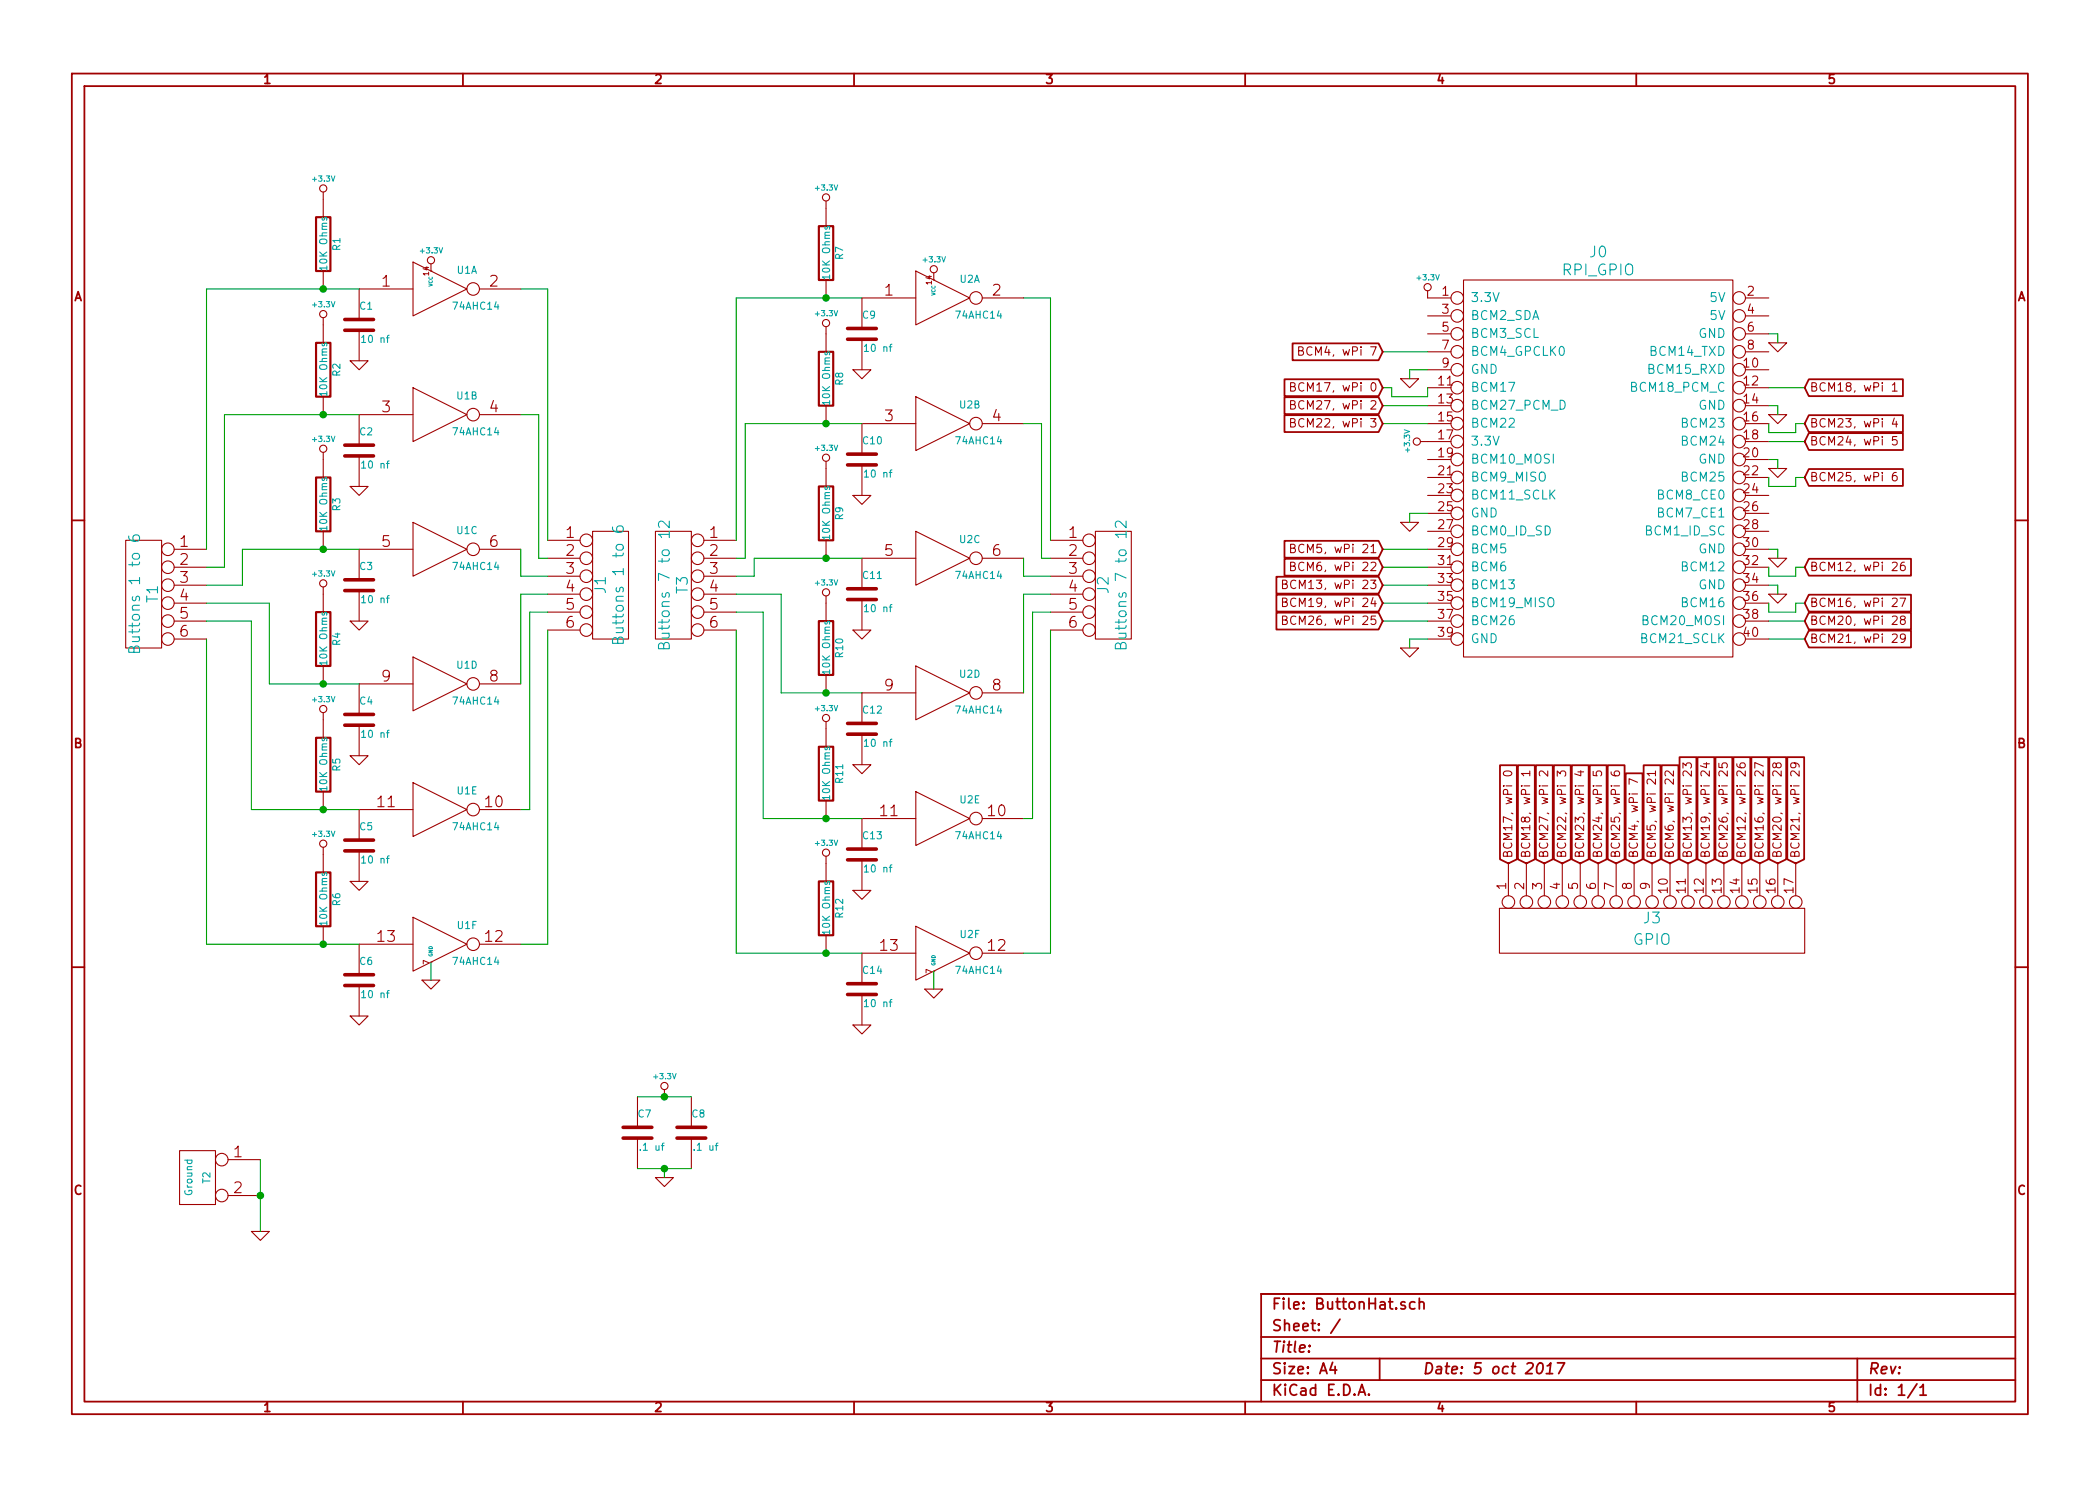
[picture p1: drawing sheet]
EESchema Schematic File Version 2
LIBS:power
LIBS:device
LIBS:transistors
LIBS:conn
LIBS:linear
LIBS:regul
LIBS:74xx
LIBS:cmos4000
LIBS:adc-dac
LIBS:memory
LIBS:xilinx
LIBS:special
LIBS:microcontrollers
LIBS:dsp
LIBS:microchip
LIBS:analog_switches
LIBS:74ahc14
LIBS:motorola
LIBS:texas
LIBS:intel
LIBS:audio
LIBS:interface
LIBS:digital-audio
LIBS:philips
LIBS:display
LIBS:cypress
LIBS:siliconi
LIBS:opto
LIBS:atmel
LIBS:contrib
LIBS:valves
LIBS:ButtonHat-cache
EELAYER 27 0
EELAYER END
$Descr A4 11693 8268
encoding utf-8
Sheet 1 1
Title ""
Date "5 oct 2017"
Rev ""
Comp ""
Comment1 ""
Comment2 ""
Comment3 ""
Comment4 ""
$EndDescr
$Comp
L 74AHC14 U1
U 1 1
P 2450 1600
F 0 "U1" H 2600 1700 40  0000 C CNN
F 1 "74AHC14" H 2650 1500 40  0000 C CNN
F 2 "~" H 2450 1600 60  0000 C CNN
F 3 "~" H 2450 1600 60  0000 C CNN
	1    2450 1600
	1    0    0    -1  
$EndComp
$Comp
L 74AHC14 U1
U 2 1
P 2450 2300
F 0 "U1" H 2600 2400 40  0000 C CNN
F 1 "74AHC14" H 2650 2200 40  0000 C CNN
F 2 "~" H 2450 2300 60  0000 C CNN
F 3 "~" H 2450 2300 60  0000 C CNN
	2    2450 2300
	1    0    0    -1  
$EndComp
$Comp
L 74AHC14 U1
U 3 1
P 2450 3050
F 0 "U1" H 2600 3150 40  0000 C CNN
F 1 "74AHC14" H 2650 2950 40  0000 C CNN
F 2 "~" H 2450 3050 60  0000 C CNN
F 3 "~" H 2450 3050 60  0000 C CNN
	3    2450 3050
	1    0    0    -1  
$EndComp
$Comp
L 74AHC14 U1
U 4 1
P 2450 3800
F 0 "U1" H 2600 3900 40  0000 C CNN
F 1 "74AHC14" H 2650 3700 40  0000 C CNN
F 2 "~" H 2450 3800 60  0000 C CNN
F 3 "~" H 2450 3800 60  0000 C CNN
	4    2450 3800
	1    0    0    -1  
$EndComp
$Comp
L 74AHC14 U1
U 5 1
P 2450 4500
F 0 "U1" H 2600 4600 40  0000 C CNN
F 1 "74AHC14" H 2650 4400 40  0000 C CNN
F 2 "~" H 2450 4500 60  0000 C CNN
F 3 "~" H 2450 4500 60  0000 C CNN
	5    2450 4500
	1    0    0    -1  
$EndComp
$Comp
L 74AHC14 U1
U 6 1
P 2450 5250
F 0 "U1" H 2600 5350 40  0000 C CNN
F 1 "74AHC14" H 2650 5150 40  0000 C CNN
F 2 "~" H 2450 5250 60  0000 C CNN
F 3 "~" H 2450 5250 60  0000 C CNN
	6    2450 5250
	1    0    0    -1  
$EndComp
$Comp
L 74AHC14 U2
U 1 1
P 5250 1650
F 0 "U2" H 5400 1750 40  0000 C CNN
F 1 "74AHC14" H 5450 1550 40  0000 C CNN
F 2 "~" H 5250 1650 60  0000 C CNN
F 3 "~" H 5250 1650 60  0000 C CNN
	1    5250 1650
	1    0    0    -1  
$EndComp
$Comp
L 74AHC14 U2
U 2 1
P 5250 2350
F 0 "U2" H 5400 2450 40  0000 C CNN
F 1 "74AHC14" H 5450 2250 40  0000 C CNN
F 2 "~" H 5250 2350 60  0000 C CNN
F 3 "~" H 5250 2350 60  0000 C CNN
	2    5250 2350
	1    0    0    -1  
$EndComp
$Comp
L 74AHC14 U2
U 3 1
P 5250 3100
F 0 "U2" H 5400 3200 40  0000 C CNN
F 1 "74AHC14" H 5450 3000 40  0000 C CNN
F 2 "~" H 5250 3100 60  0000 C CNN
F 3 "~" H 5250 3100 60  0000 C CNN
	3    5250 3100
	1    0    0    -1  
$EndComp
$Comp
L 74AHC14 U2
U 4 1
P 5250 3850
F 0 "U2" H 5400 3950 40  0000 C CNN
F 1 "74AHC14" H 5450 3750 40  0000 C CNN
F 2 "~" H 5250 3850 60  0000 C CNN
F 3 "~" H 5250 3850 60  0000 C CNN
	4    5250 3850
	1    0    0    -1  
$EndComp
$Comp
L 74AHC14 U2
U 5 1
P 5250 4550
F 0 "U2" H 5400 4650 40  0000 C CNN
F 1 "74AHC14" H 5450 4450 40  0000 C CNN
F 2 "~" H 5250 4550 60  0000 C CNN
F 3 "~" H 5250 4550 60  0000 C CNN
	5    5250 4550
	1    0    0    -1  
$EndComp
$Comp
L 74AHC14 U2
U 6 1
P 5250 5300
F 0 "U2" H 5400 5400 40  0000 C CNN
F 1 "74AHC14" H 5450 5200 40  0000 C CNN
F 2 "~" H 5250 5300 60  0000 C CNN
F 3 "~" H 5250 5300 60  0000 C CNN
	6    5250 5300
	1    0    0    -1  
$EndComp
$Comp
L C C1
U 1 1
P 2000 1800
F 0 "C1" H 2000 1900 40  0000 L CNN
F 1 "10 nf" H 2006 1715 40  0000 L CNN
F 2 "~" H 2038 1650 30  0000 C CNN
F 3 "~" H 2000 1800 60  0000 C CNN
	1    2000 1800
	1    0    0    -1  
$EndComp
$Comp
L C C2
U 1 1
P 2000 2500
F 0 "C2" H 2000 2600 40  0000 L CNN
F 1 "10 nf" H 2006 2415 40  0000 L CNN
F 2 "~" H 2038 2350 30  0000 C CNN
F 3 "~" H 2000 2500 60  0000 C CNN
	1    2000 2500
	1    0    0    -1  
$EndComp
$Comp
L C C3
U 1 1
P 2000 3250
F 0 "C3" H 2000 3350 40  0000 L CNN
F 1 "10 nf" H 2006 3165 40  0000 L CNN
F 2 "~" H 2038 3100 30  0000 C CNN
F 3 "~" H 2000 3250 60  0000 C CNN
	1    2000 3250
	1    0    0    -1  
$EndComp
$Comp
L C C4
U 1 1
P 2000 4000
F 0 "C4" H 2000 4100 40  0000 L CNN
F 1 "10 nf" H 2006 3915 40  0000 L CNN
F 2 "~" H 2038 3850 30  0000 C CNN
F 3 "~" H 2000 4000 60  0000 C CNN
	1    2000 4000
	1    0    0    -1  
$EndComp
$Comp
L C C5
U 1 1
P 2000 4700
F 0 "C5" H 2000 4800 40  0000 L CNN
F 1 "10 nf" H 2006 4615 40  0000 L CNN
F 2 "~" H 2038 4550 30  0000 C CNN
F 3 "~" H 2000 4700 60  0000 C CNN
	1    2000 4700
	1    0    0    -1  
$EndComp
$Comp
L C C6
U 1 1
P 2000 5450
F 0 "C6" H 2000 5550 40  0000 L CNN
F 1 "10 nf" H 2006 5365 40  0000 L CNN
F 2 "~" H 2038 5300 30  0000 C CNN
F 3 "~" H 2000 5450 60  0000 C CNN
	1    2000 5450
	1    0    0    -1  
$EndComp
$Comp
L C C14
U 1 1
P 4800 5500
F 0 "C14" H 4800 5600 40  0000 L CNN
F 1 "10 nf" H 4806 5415 40  0000 L CNN
F 2 "~" H 4838 5350 30  0000 C CNN
F 3 "~" H 4800 5500 60  0000 C CNN
	1    4800 5500
	1    0    0    -1  
$EndComp
$Comp
L C C13
U 1 1
P 4800 4750
F 0 "C13" H 4800 4850 40  0000 L CNN
F 1 "10 nf" H 4806 4665 40  0000 L CNN
F 2 "~" H 4838 4600 30  0000 C CNN
F 3 "~" H 4800 4750 60  0000 C CNN
	1    4800 4750
	1    0    0    -1  
$EndComp
$Comp
L C C12
U 1 1
P 4800 4050
F 0 "C12" H 4800 4150 40  0000 L CNN
F 1 "10 nf" H 4806 3965 40  0000 L CNN
F 2 "~" H 4838 3900 30  0000 C CNN
F 3 "~" H 4800 4050 60  0000 C CNN
	1    4800 4050
	1    0    0    -1  
$EndComp
$Comp
L C C11
U 1 1
P 4800 3300
F 0 "C11" H 4800 3400 40  0000 L CNN
F 1 "10 nf" H 4806 3215 40  0000 L CNN
F 2 "~" H 4838 3150 30  0000 C CNN
F 3 "~" H 4800 3300 60  0000 C CNN
	1    4800 3300
	1    0    0    -1  
$EndComp
$Comp
L C C10
U 1 1
P 4800 2550
F 0 "C10" H 4800 2650 40  0000 L CNN
F 1 "10 nf" H 4806 2465 40  0000 L CNN
F 2 "~" H 4838 2400 30  0000 C CNN
F 3 "~" H 4800 2550 60  0000 C CNN
	1    4800 2550
	1    0    0    -1  
$EndComp
$Comp
L C C9
U 1 1
P 4800 1850
F 0 "C9" H 4800 1950 40  0000 L CNN
F 1 "10 nf" H 4806 1765 40  0000 L CNN
F 2 "~" H 4838 1700 30  0000 C CNN
F 3 "~" H 4800 1850 60  0000 C CNN
	1    4800 1850
	1    0    0    -1  
$EndComp
$Comp
L R R7
U 1 1
P 4600 1400
F 0 "R7" V 4680 1400 40  0000 C CNN
F 1 "10K Ohms" V 4607 1401 40  0000 C CNN
F 2 "~" V 4530 1400 30  0000 C CNN
F 3 "~" H 4600 1400 30  0000 C CNN
	1    4600 1400
	1    0    0    -1  
$EndComp
$Comp
L R R8
U 1 1
P 4600 2100
F 0 "R8" V 4680 2100 40  0000 C CNN
F 1 "10K Ohms" V 4607 2101 40  0000 C CNN
F 2 "~" V 4530 2100 30  0000 C CNN
F 3 "~" H 4600 2100 30  0000 C CNN
	1    4600 2100
	1    0    0    -1  
$EndComp
$Comp
L R R9
U 1 1
P 4600 2850
F 0 "R9" V 4680 2850 40  0000 C CNN
F 1 "10K Ohms" V 4607 2851 40  0000 C CNN
F 2 "~" V 4530 2850 30  0000 C CNN
F 3 "~" H 4600 2850 30  0000 C CNN
	1    4600 2850
	1    0    0    -1  
$EndComp
$Comp
L R R10
U 1 1
P 4600 3600
F 0 "R10" V 4680 3600 40  0000 C CNN
F 1 "10K Ohms" V 4607 3601 40  0000 C CNN
F 2 "~" V 4530 3600 30  0000 C CNN
F 3 "~" H 4600 3600 30  0000 C CNN
	1    4600 3600
	1    0    0    -1  
$EndComp
$Comp
L R R11
U 1 1
P 4600 4300
F 0 "R11" V 4680 4300 40  0000 C CNN
F 1 "10K Ohms" V 4607 4301 40  0000 C CNN
F 2 "~" V 4530 4300 30  0000 C CNN
F 3 "~" H 4600 4300 30  0000 C CNN
	1    4600 4300
	1    0    0    -1  
$EndComp
$Comp
L R R12
U 1 1
P 4600 5050
F 0 "R12" V 4680 5050 40  0000 C CNN
F 1 "10K Ohms" V 4607 5051 40  0000 C CNN
F 2 "~" V 4530 5050 30  0000 C CNN
F 3 "~" H 4600 5050 30  0000 C CNN
	1    4600 5050
	1    0    0    -1  
$EndComp
$Comp
L R R1
U 1 1
P 1800 1350
F 0 "R1" V 1880 1350 40  0000 C CNN
F 1 "10K Ohms" V 1807 1351 40  0000 C CNN
F 2 "~" V 1730 1350 30  0000 C CNN
F 3 "~" H 1800 1350 30  0000 C CNN
	1    1800 1350
	1    0    0    -1  
$EndComp
$Comp
L R R2
U 1 1
P 1800 2050
F 0 "R2" V 1880 2050 40  0000 C CNN
F 1 "10K Ohms" V 1807 2051 40  0000 C CNN
F 2 "~" V 1730 2050 30  0000 C CNN
F 3 "~" H 1800 2050 30  0000 C CNN
	1    1800 2050
	1    0    0    -1  
$EndComp
$Comp
L R R3
U 1 1
P 1800 2800
F 0 "R3" V 1880 2800 40  0000 C CNN
F 1 "10K Ohms" V 1807 2801 40  0000 C CNN
F 2 "~" V 1730 2800 30  0000 C CNN
F 3 "~" H 1800 2800 30  0000 C CNN
	1    1800 2800
	1    0    0    -1  
$EndComp
$Comp
L R R4
U 1 1
P 1800 3550
F 0 "R4" V 1880 3550 40  0000 C CNN
F 1 "10K Ohms" V 1807 3551 40  0000 C CNN
F 2 "~" V 1730 3550 30  0000 C CNN
F 3 "~" H 1800 3550 30  0000 C CNN
	1    1800 3550
	1    0    0    -1  
$EndComp
$Comp
L R R5
U 1 1
P 1800 4250
F 0 "R5" V 1880 4250 40  0000 C CNN
F 1 "10K Ohms" V 1807 4251 40  0000 C CNN
F 2 "~" V 1730 4250 30  0000 C CNN
F 3 "~" H 1800 4250 30  0000 C CNN
	1    1800 4250
	1    0    0    -1  
$EndComp
$Comp
L R R6
U 1 1
P 1800 5000
F 0 "R6" V 1880 5000 40  0000 C CNN
F 1 "10K Ohms" V 1807 5001 40  0000 C CNN
F 2 "~" V 1730 5000 30  0000 C CNN
F 3 "~" H 1800 5000 30  0000 C CNN
	1    1800 5000
	1    0    0    -1  
$EndComp
$Comp
L C C8
U 1 1
P 3850 6300
F 0 "C8" H 3850 6400 40  0000 L CNN
F 1 ".1 uf" H 3856 6215 40  0000 L CNN
F 2 "~" H 3888 6150 30  0000 C CNN
F 3 "~" H 3850 6300 60  0000 C CNN
	1    3850 6300
	1    0    0    -1  
$EndComp
$Comp
L C C7
U 1 1
P 3550 6300
F 0 "C7" H 3550 6400 40  0000 L CNN
F 1 ".1 uf" H 3556 6215 40  0000 L CNN
F 2 "~" H 3588 6150 30  0000 C CNN
F 3 "~" H 3550 6300 60  0000 C CNN
	1    3550 6300
	1    0    0    -1  
$EndComp
$Comp
L +3.3V #PWR01
U 1 1
P 1800 1100
F 0 "#PWR01" H 1800 1060 30  0001 C CNN
F 1 "+3.3V" H 1800 1210 30  0000 C CNN
F 2 "" H 1800 1100 60  0000 C CNN
F 3 "" H 1800 1100 60  0000 C CNN
	1    1800 1100
	1    0    0    -1  
$EndComp
$Comp
L +3.3V #PWR02
U 1 1
P 1800 1800
F 0 "#PWR02" H 1800 1760 30  0001 C CNN
F 1 "+3.3V" H 1800 1910 30  0000 C CNN
F 2 "" H 1800 1800 60  0000 C CNN
F 3 "" H 1800 1800 60  0000 C CNN
	1    1800 1800
	1    0    0    -1  
$EndComp
$Comp
L +3.3V #PWR03
U 1 1
P 1800 2550
F 0 "#PWR03" H 1800 2510 30  0001 C CNN
F 1 "+3.3V" H 1800 2660 30  0000 C CNN
F 2 "" H 1800 2550 60  0000 C CNN
F 3 "" H 1800 2550 60  0000 C CNN
	1    1800 2550
	1    0    0    -1  
$EndComp
$Comp
L +3.3V #PWR04
U 1 1
P 1800 3300
F 0 "#PWR04" H 1800 3260 30  0001 C CNN
F 1 "+3.3V" H 1800 3410 30  0000 C CNN
F 2 "" H 1800 3300 60  0000 C CNN
F 3 "" H 1800 3300 60  0000 C CNN
	1    1800 3300
	1    0    0    -1  
$EndComp
$Comp
L +3.3V #PWR05
U 1 1
P 1800 4000
F 0 "#PWR05" H 1800 3960 30  0001 C CNN
F 1 "+3.3V" H 1800 4110 30  0000 C CNN
F 2 "" H 1800 4000 60  0000 C CNN
F 3 "" H 1800 4000 60  0000 C CNN
	1    1800 4000
	1    0    0    -1  
$EndComp
$Comp
L +3.3V #PWR06
U 1 1
P 1800 4750
F 0 "#PWR06" H 1800 4710 30  0001 C CNN
F 1 "+3.3V" H 1800 4860 30  0000 C CNN
F 2 "" H 1800 4750 60  0000 C CNN
F 3 "" H 1800 4750 60  0000 C CNN
	1    1800 4750
	1    0    0    -1  
$EndComp
$Comp
L +3.3V #PWR07
U 1 1
P 4600 4800
F 0 "#PWR07" H 4600 4760 30  0001 C CNN
F 1 "+3.3V" H 4600 4910 30  0000 C CNN
F 2 "" H 4600 4800 60  0000 C CNN
F 3 "" H 4600 4800 60  0000 C CNN
	1    4600 4800
	1    0    0    -1  
$EndComp
$Comp
L +3.3V #PWR08
U 1 1
P 4600 4050
F 0 "#PWR08" H 4600 4010 30  0001 C CNN
F 1 "+3.3V" H 4600 4160 30  0000 C CNN
F 2 "" H 4600 4050 60  0000 C CNN
F 3 "" H 4600 4050 60  0000 C CNN
	1    4600 4050
	1    0    0    -1  
$EndComp
$Comp
L +3.3V #PWR09
U 1 1
P 4600 3350
F 0 "#PWR09" H 4600 3310 30  0001 C CNN
F 1 "+3.3V" H 4600 3460 30  0000 C CNN
F 2 "" H 4600 3350 60  0000 C CNN
F 3 "" H 4600 3350 60  0000 C CNN
	1    4600 3350
	1    0    0    -1  
$EndComp
$Comp
L +3.3V #PWR010
U 1 1
P 4600 2600
F 0 "#PWR010" H 4600 2560 30  0001 C CNN
F 1 "+3.3V" H 4600 2710 30  0000 C CNN
F 2 "" H 4600 2600 60  0000 C CNN
F 3 "" H 4600 2600 60  0000 C CNN
	1    4600 2600
	1    0    0    -1  
$EndComp
$Comp
L +3.3V #PWR011
U 1 1
P 4600 1850
F 0 "#PWR011" H 4600 1810 30  0001 C CNN
F 1 "+3.3V" H 4600 1960 30  0000 C CNN
F 2 "" H 4600 1850 60  0000 C CNN
F 3 "" H 4600 1850 60  0000 C CNN
	1    4600 1850
	1    0    0    -1  
$EndComp
$Comp
L +3.3V #PWR012
U 1 1
P 4600 1150
F 0 "#PWR012" H 4600 1110 30  0001 C CNN
F 1 "+3.3V" H 4600 1260 30  0000 C CNN
F 2 "" H 4600 1150 60  0000 C CNN
F 3 "" H 4600 1150 60  0000 C CNN
	1    4600 1150
	1    0    0    -1  
$EndComp
$Comp
L RPI_GPIO J0
U 1 1
P 8150 1650
F 0 "J0" H 8900 1900 60  0000 C CNN
F 1 "RPI_GPIO" H 8900 1800 60  0000 C CNN
F 2 "~" H 8150 1650 60  0000 C CNN
F 3 "~" H 8150 1650 60  0000 C CNN
	1    8150 1650
	1    0    0    -1  
$EndComp
$Comp
L +3.3V #PWR013
U 1 1
P 3700 6100
F 0 "#PWR013" H 3700 6060 30  0001 C CNN
F 1 "+3.3V" H 3700 6210 30  0000 C CNN
F 2 "" H 3700 6100 60  0000 C CNN
F 3 "" H 3700 6100 60  0000 C CNN
	1    3700 6100
	1    0    0    -1  
$EndComp
$Comp
L GND #PWR014
U 1 1
P 3700 6550
F 0 "#PWR014" H 3700 6550 30  0001 C CNN
F 1 "GND" H 3700 6480 30  0001 C CNN
F 2 "" H 3700 6550 60  0000 C CNN
F 3 "" H 3700 6550 60  0000 C CNN
	1    3700 6550
	1    0    0    -1  
$EndComp
$Comp
L GND #PWR015
U 1 1
P 2000 5650
F 0 "#PWR015" H 2000 5650 30  0001 C CNN
F 1 "GND" H 2000 5580 30  0001 C CNN
F 2 "" H 2000 5650 60  0000 C CNN
F 3 "" H 2000 5650 60  0000 C CNN
	1    2000 5650
	1    0    0    -1  
$EndComp
$Comp
L GND #PWR016
U 1 1
P 2000 4900
F 0 "#PWR016" H 2000 4900 30  0001 C CNN
F 1 "GND" H 2000 4830 30  0001 C CNN
F 2 "" H 2000 4900 60  0000 C CNN
F 3 "" H 2000 4900 60  0000 C CNN
	1    2000 4900
	1    0    0    -1  
$EndComp
$Comp
L GND #PWR017
U 1 1
P 2000 4200
F 0 "#PWR017" H 2000 4200 30  0001 C CNN
F 1 "GND" H 2000 4130 30  0001 C CNN
F 2 "" H 2000 4200 60  0000 C CNN
F 3 "" H 2000 4200 60  0000 C CNN
	1    2000 4200
	1    0    0    -1  
$EndComp
$Comp
L GND #PWR018
U 1 1
P 2000 3450
F 0 "#PWR018" H 2000 3450 30  0001 C CNN
F 1 "GND" H 2000 3380 30  0001 C CNN
F 2 "" H 2000 3450 60  0000 C CNN
F 3 "" H 2000 3450 60  0000 C CNN
	1    2000 3450
	1    0    0    -1  
$EndComp
$Comp
L GND #PWR019
U 1 1
P 2000 2700
F 0 "#PWR019" H 2000 2700 30  0001 C CNN
F 1 "GND" H 2000 2630 30  0001 C CNN
F 2 "" H 2000 2700 60  0000 C CNN
F 3 "" H 2000 2700 60  0000 C CNN
	1    2000 2700
	1    0    0    -1  
$EndComp
$Comp
L GND #PWR020
U 1 1
P 2000 2000
F 0 "#PWR020" H 2000 2000 30  0001 C CNN
F 1 "GND" H 2000 1930 30  0001 C CNN
F 2 "" H 2000 2000 60  0000 C CNN
F 3 "" H 2000 2000 60  0000 C CNN
	1    2000 2000
	1    0    0    -1  
$EndComp
$Comp
L GND #PWR021
U 1 1
P 4800 2050
F 0 "#PWR021" H 4800 2050 30  0001 C CNN
F 1 "GND" H 4800 1980 30  0001 C CNN
F 2 "" H 4800 2050 60  0000 C CNN
F 3 "" H 4800 2050 60  0000 C CNN
	1    4800 2050
	1    0    0    -1  
$EndComp
$Comp
L GND #PWR022
U 1 1
P 4800 2750
F 0 "#PWR022" H 4800 2750 30  0001 C CNN
F 1 "GND" H 4800 2680 30  0001 C CNN
F 2 "" H 4800 2750 60  0000 C CNN
F 3 "" H 4800 2750 60  0000 C CNN
	1    4800 2750
	1    0    0    -1  
$EndComp
$Comp
L GND #PWR023
U 1 1
P 4800 3500
F 0 "#PWR023" H 4800 3500 30  0001 C CNN
F 1 "GND" H 4800 3430 30  0001 C CNN
F 2 "" H 4800 3500 60  0000 C CNN
F 3 "" H 4800 3500 60  0000 C CNN
	1    4800 3500
	1    0    0    -1  
$EndComp
$Comp
L GND #PWR024
U 1 1
P 4800 4250
F 0 "#PWR024" H 4800 4250 30  0001 C CNN
F 1 "GND" H 4800 4180 30  0001 C CNN
F 2 "" H 4800 4250 60  0000 C CNN
F 3 "" H 4800 4250 60  0000 C CNN
	1    4800 4250
	1    0    0    -1  
$EndComp
$Comp
L GND #PWR025
U 1 1
P 4800 4950
F 0 "#PWR025" H 4800 4950 30  0001 C CNN
F 1 "GND" H 4800 4880 30  0001 C CNN
F 2 "" H 4800 4950 60  0000 C CNN
F 3 "" H 4800 4950 60  0000 C CNN
	1    4800 4950
	1    0    0    -1  
$EndComp
$Comp
L GND #PWR026
U 1 1
P 4800 5700
F 0 "#PWR026" H 4800 5700 30  0001 C CNN
F 1 "GND" H 4800 5630 30  0001 C CNN
F 2 "" H 4800 5700 60  0000 C CNN
F 3 "" H 4800 5700 60  0000 C CNN
	1    4800 5700
	1    0    0    -1  
$EndComp
$Comp
L +3.3V #PWR027
U 1 1
P 7950 1650
F 0 "#PWR027" H 7950 1610 30  0001 C CNN
F 1 "+3.3V" H 7950 1760 30  0000 C CNN
F 2 "" H 7950 1650 60  0000 C CNN
F 3 "" H 7950 1650 60  0000 C CNN
	1    7950 1650
	1    0    0    -1  
$EndComp
$Comp
L +3.3V #PWR028
U 1 1
P 7950 2450
F 0 "#PWR028" H 7950 2410 30  0001 C CNN
F 1 "+3.3V" H 7950 2560 30  0000 C CNN
F 2 "" H 7950 2450 60  0000 C CNN
F 3 "" H 7950 2450 60  0000 C CNN
	1    7950 2450
	0    -1   -1   0   
$EndComp
$Comp
L GND #PWR029
U 1 1
P 7850 2100
F 0 "#PWR029" H 7850 2100 30  0001 C CNN
F 1 "GND" H 7850 2030 30  0001 C CNN
F 2 "" H 7850 2100 60  0000 C CNN
F 3 "" H 7850 2100 60  0000 C CNN
	1    7850 2100
	1    0    0    -1  
$EndComp
$Comp
L GND #PWR030
U 1 1
P 7850 2900
F 0 "#PWR030" H 7850 2900 30  0001 C CNN
F 1 "GND" H 7850 2830 30  0001 C CNN
F 2 "" H 7850 2900 60  0000 C CNN
F 3 "" H 7850 2900 60  0000 C CNN
	1    7850 2900
	1    0    0    -1  
$EndComp
$Comp
L GND #PWR031
U 1 1
P 7850 3600
F 0 "#PWR031" H 7850 3600 30  0001 C CNN
F 1 "GND" H 7850 3530 30  0001 C CNN
F 2 "" H 7850 3600 60  0000 C CNN
F 3 "" H 7850 3600 60  0000 C CNN
	1    7850 3600
	1    0    0    -1  
$EndComp
$Comp
L GND #PWR032
U 1 1
P 9900 3300
F 0 "#PWR032" H 9900 3300 30  0001 C CNN
F 1 "GND" H 9900 3230 30  0001 C CNN
F 2 "" H 9900 3300 60  0000 C CNN
F 3 "" H 9900 3300 60  0000 C CNN
	1    9900 3300
	1    0    0    -1  
$EndComp
$Comp
L GND #PWR033
U 1 1
P 9900 3100
F 0 "#PWR033" H 9900 3100 30  0001 C CNN
F 1 "GND" H 9900 3030 30  0001 C CNN
F 2 "" H 9900 3100 60  0000 C CNN
F 3 "" H 9900 3100 60  0000 C CNN
	1    9900 3100
	1    0    0    -1  
$EndComp
$Comp
L GND #PWR034
U 1 1
P 9900 2600
F 0 "#PWR034" H 9900 2600 30  0001 C CNN
F 1 "GND" H 9900 2530 30  0001 C CNN
F 2 "" H 9900 2600 60  0000 C CNN
F 3 "" H 9900 2600 60  0000 C CNN
	1    9900 2600
	1    0    0    -1  
$EndComp
$Comp
L GND #PWR035
U 1 1
P 9900 2300
F 0 "#PWR035" H 9900 2300 30  0001 C CNN
F 1 "GND" H 9900 2230 30  0001 C CNN
F 2 "" H 9900 2300 60  0000 C CNN
F 3 "" H 9900 2300 60  0000 C CNN
	1    9900 2300
	1    0    0    -1  
$EndComp
$Comp
L GND #PWR036
U 1 1
P 9900 1900
F 0 "#PWR036" H 9900 1900 30  0001 C CNN
F 1 "GND" H 9900 1830 30  0001 C CNN
F 2 "" H 9900 1900 60  0000 C CNN
F 3 "" H 9900 1900 60  0000 C CNN
	1    9900 1900
	1    0    0    -1  
$EndComp
$Comp
L CONN_6 T1
U 1 1
P 800 3300
F 0 "T1" V 750 3300 60  0000 C CNN
F 1 "Buttons 1 to 6" V 850 3300 60  0000 C CNN
F 2 "~" H 800 3300 60  0000 C CNN
F 3 "~" H 800 3300 60  0000 C CNN
	1    800  3300
	-1   0    0    -1  
$EndComp
$Comp
L CONN_6 J1
U 1 1
P 3400 3250
F 0 "J1" V 3350 3250 60  0000 C CNN
F 1 "Buttons 1 to 6" V 3450 3250 60  0000 C CNN
F 2 "~" H 3400 3250 60  0000 C CNN
F 3 "~" H 3400 3250 60  0000 C CNN
	1    3400 3250
	1    0    0    -1  
$EndComp
$Comp
L CONN_6 T3
U 1 1
P 3750 3250
F 0 "T3" V 3700 3250 60  0000 C CNN
F 1 "Buttons 7 to 12" V 3800 3250 60  0000 C CNN
F 2 "~" H 3750 3250 60  0000 C CNN
F 3 "~" H 3750 3250 60  0000 C CNN
	1    3750 3250
	-1   0    0    -1  
$EndComp
$Comp
L CONN_6 J2
U 1 1
P 6200 3250
F 0 "J2" V 6150 3250 60  0000 C CNN
F 1 "Buttons 7 to 12" V 6250 3250 60  0000 C CNN
F 2 "~" H 6200 3250 60  0000 C CNN
F 3 "~" H 6200 3250 60  0000 C CNN
	1    6200 3250
	1    0    0    -1  
$EndComp
$Comp
L +3.3V #PWR037
U 1 1
P 2400 1500
F 0 "#PWR037" H 2400 1460 30  0001 C CNN
F 1 "+3.3V" H 2400 1610 30  0000 C CNN
F 2 "" H 2400 1500 60  0000 C CNN
F 3 "" H 2400 1500 60  0000 C CNN
	1    2400 1500
	1    0    0    -1  
$EndComp
$Comp
L +3.3V #PWR038
U 1 1
P 5200 1550
F 0 "#PWR038" H 5200 1510 30  0001 C CNN
F 1 "+3.3V" H 5200 1660 30  0000 C CNN
F 2 "" H 5200 1550 60  0000 C CNN
F 3 "" H 5200 1550 60  0000 C CNN
	1    5200 1550
	1    0    0    -1  
$EndComp
$Comp
L GND #PWR039
U 1 1
P 5200 5500
F 0 "#PWR039" H 5200 5500 30  0001 C CNN
F 1 "GND" H 5200 5430 30  0001 C CNN
F 2 "" H 5200 5500 60  0000 C CNN
F 3 "" H 5200 5500 60  0000 C CNN
	1    5200 5500
	1    0    0    -1  
$EndComp
$Comp
L GND #PWR040
U 1 1
P 2400 5450
F 0 "#PWR040" H 2400 5450 30  0001 C CNN
F 1 "GND" H 2400 5380 30  0001 C CNN
F 2 "" H 2400 5450 60  0000 C CNN
F 3 "" H 2400 5450 60  0000 C CNN
	1    2400 5450
	1    0    0    -1  
$EndComp
$Comp
L CONN_2 T2
U 1 1
P 1100 6550
F 0 "T2" V 1050 6550 40  0000 C CNN
F 1 "Ground" V 1150 6550 40  0000 C CNN
F 2 "~" H 1100 6550 60  0000 C CNN
F 3 "~" H 1100 6550 60  0000 C CNN
	1    1100 6550
	-1   0    0    -1  
$EndComp
$Comp
L GND #PWR041
U 1 1
P 1450 6850
F 0 "#PWR041" H 1450 6850 30  0001 C CNN
F 1 "GND" H 1450 6780 30  0001 C CNN
F 2 "" H 1450 6850 60  0000 C CNN
F 3 "" H 1450 6850 60  0000 C CNN
	1    1450 6850
	1    0    0    -1  
$EndComp
$Comp
L CONN_17 J3
U 1 1
P 9200 5150
F 0 "J3" V 9160 5150 60  0000 C CNN
F 1 "GPIO" V 9280 5150 60  0000 C CNN
F 2 "~" H 9200 5150 60  0000 C CNN
F 3 "~" H 9200 5150 60  0000 C CNN
	1    9200 5150
	0    -1   1    0   
$EndComp
Wire Wire Line
	1150 1600 2000 1600
Wire Wire Line
	1250 2300 2000 2300
Wire Wire Line
	1350 3050 2000 3050
Wire Wire Line
	1500 3800 2000 3800
Wire Wire Line
	1400 4500 2000 4500
Wire Wire Line
	1150 5250 2000 5250
Wire Wire Line
	4100 5300 4800 5300
Wire Wire Line
	4250 4550 4800 4550
Wire Wire Line
	4350 3850 4800 3850
Wire Wire Line
	4200 3100 4800 3100
Wire Wire Line
	4150 2350 4800 2350
Wire Wire Line
	4100 1650 4800 1650
Connection ~ 4600 1650
Connection ~ 4600 2350
Connection ~ 4600 3100
Connection ~ 4600 3850
Connection ~ 4600 4550
Connection ~ 4600 5300
Connection ~ 1800 4500
Connection ~ 1800 5250
Connection ~ 1800 3800
Connection ~ 1800 3050
Connection ~ 1800 2300
Connection ~ 1800 1600
Wire Wire Line
	3550 6100 3850 6100
Connection ~ 3700 6100
Wire Wire Line
	3550 6500 3850 6500
Wire Wire Line
	3700 6550 3700 6500
Connection ~ 3700 6500
Wire Wire Line
	9850 1850 9900 1850
Wire Wire Line
	9900 1850 9900 1900
Wire Wire Line
	9850 2250 9900 2250
Wire Wire Line
	9900 2250 9900 2300
Wire Wire Line
	9850 2550 9900 2550
Wire Wire Line
	9900 2550 9900 2600
Wire Wire Line
	9850 3050 9900 3050
Wire Wire Line
	9900 3050 9900 3100
Wire Wire Line
	9850 3250 9900 3250
Wire Wire Line
	9900 3250 9900 3300
Wire Wire Line
	7950 3550 7850 3550
Wire Wire Line
	7850 3550 7850 3600
Wire Wire Line
	7950 2850 7850 2850
Wire Wire Line
	7850 2850 7850 2900
Wire Wire Line
	7950 2050 7850 2050
Wire Wire Line
	7850 2050 7850 2100
Wire Wire Line
	1150 1600 1150 3050
Wire Wire Line
	1250 2300 1250 3150
Wire Wire Line
	1250 3150 1150 3150
Wire Wire Line
	1350 3050 1350 3250
Wire Wire Line
	1350 3250 1150 3250
Wire Wire Line
	1500 3800 1500 3350
Wire Wire Line
	1500 3350 1150 3350
Wire Wire Line
	1400 4500 1400 3450
Wire Wire Line
	1400 3450 1150 3450
Wire Wire Line
	1150 3550 1150 5250
Wire Wire Line
	2900 1600 3050 1600
Wire Wire Line
	3050 1600 3050 3000
Wire Wire Line
	2900 2300 3000 2300
Wire Wire Line
	3000 2300 3000 3100
Wire Wire Line
	3000 3100 3050 3100
Wire Wire Line
	2900 3050 2900 3200
Wire Wire Line
	2900 3200 3050 3200
Wire Wire Line
	2900 3800 2900 3300
Wire Wire Line
	2900 3300 3050 3300
Wire Wire Line
	3050 3400 2950 3400
Wire Wire Line
	2950 3400 2950 4500
Wire Wire Line
	2950 4500 2900 4500
Wire Wire Line
	3050 3500 3050 5250
Wire Wire Line
	3050 5250 2900 5250
Wire Wire Line
	4100 3000 4100 1650
Wire Wire Line
	4150 2350 4150 3100
Wire Wire Line
	4150 3100 4100 3100
Wire Wire Line
	4200 3100 4200 3200
Wire Wire Line
	4200 3200 4100 3200
Wire Wire Line
	4350 3850 4350 3300
Wire Wire Line
	4350 3300 4100 3300
Wire Wire Line
	4250 4550 4250 3400
Wire Wire Line
	4250 3400 4100 3400
Wire Wire Line
	4100 3500 4100 5300
Wire Wire Line
	5700 1650 5850 1650
Wire Wire Line
	5850 1650 5850 3000
Wire Wire Line
	5700 2350 5800 2350
Wire Wire Line
	5800 2350 5800 3100
Wire Wire Line
	5800 3100 5850 3100
Wire Wire Line
	5700 3100 5700 3200
Wire Wire Line
	5700 3200 5850 3200
Wire Wire Line
	5700 3850 5700 3300
Wire Wire Line
	5700 3300 5850 3300
Wire Wire Line
	5700 4550 5750 4550
Wire Wire Line
	5750 4550 5750 3400
Wire Wire Line
	5750 3400 5850 3400
Wire Wire Line
	5850 3500 5850 5300
Wire Wire Line
	5850 5300 5700 5300
Wire Wire Line
	5200 5400 5200 5500
Wire Wire Line
	2400 5450 2400 5350
Wire Wire Line
	1450 6450 1450 6850
Connection ~ 1450 6650
Wire Wire Line
	10050 2150 9850 2150
Wire Wire Line
	10050 2350 10000 2350
Wire Wire Line
	10000 2350 10000 2400
Wire Wire Line
	10000 2400 9850 2400
Wire Wire Line
	9850 2400 9850 2350
Wire Wire Line
	10050 2450 9850 2450
Wire Wire Line
	10050 2650 10000 2650
Wire Wire Line
	10000 2650 10000 2700
Wire Wire Line
	10000 2700 9850 2700
Wire Wire Line
	9850 2700 9850 2650
Wire Wire Line
	10050 3150 10000 3150
Wire Wire Line
	10000 3150 10000 3200
Wire Wire Line
	10000 3200 9850 3200
Wire Wire Line
	9850 3200 9850 3150
Wire Wire Line
	10050 3350 10000 3350
Wire Wire Line
	10000 3350 10000 3400
Wire Wire Line
	10000 3400 9850 3400
Wire Wire Line
	9850 3400 9850 3350
Wire Wire Line
	10050 3450 9850 3450
Wire Wire Line
	10050 3550 9850 3550
Wire Wire Line
	7700 1950 7950 1950
Wire Wire Line
	7700 2150 7750 2150
Wire Wire Line
	7750 2150 7750 2200
Wire Wire Line
	7750 2200 7950 2200
Wire Wire Line
	7950 2200 7950 2150
Wire Wire Line
	7700 2250 7950 2250
Wire Wire Line
	7700 2350 7950 2350
Wire Wire Line
	7700 3050 7950 3050
Wire Wire Line
	7700 3150 7950 3150
Wire Wire Line
	7700 3250 7950 3250
Wire Wire Line
	7700 3350 7950 3350
Wire Wire Line
	7700 3450 7950 3450
Text GLabel 7700 1950 0    47   Input ~ 0
BCM4, wPi 7
Text GLabel 7700 2150 0    47   Input ~ 0
BCM17, wPi 0
Text GLabel 7700 2250 0    47   Input ~ 0
BCM27, wPi 2
Text GLabel 7700 2350 0    47   Input ~ 0
BCM22, wPi 3
Text GLabel 7700 3050 0    47   Input ~ 0
BCM5, wPi 21
Text GLabel 7700 3150 0    47   Input ~ 0
BCM6, wPi 22
Text GLabel 7700 3250 0    47   Input ~ 0
BCM13, wPi 23
Text GLabel 7700 3350 0    47   Input ~ 0
BCM19, wPi 24
Text GLabel 7700 3450 0    47   Input ~ 0
BCM26, wPi 25
Text GLabel 10050 2150 2    47   Input ~ 0
BCM18, wPi 1
Text GLabel 10050 2350 2    47   Input ~ 0
BCM23, wPi 4
Text GLabel 10050 2450 2    47   Input ~ 0
BCM24, wPi 5
Text GLabel 10050 2650 2    47   Input ~ 0
BCM25, wPi 6
Text GLabel 10050 3150 2    47   Input ~ 0
BCM12, wPi 26
Text GLabel 10050 3350 2    47   Input ~ 0
BCM16, wPi 27
Text GLabel 10050 3450 2    47   Input ~ 0
BCM20, wPi 28
Text GLabel 10050 3550 2    47   Input ~ 0
BCM21, wPi 29
Text GLabel 8400 4800 1    47   Input ~ 0
BCM17, wPi 0
Text GLabel 8500 4800 1    47   Input ~ 0
BCM18, wPi 1
Text GLabel 8600 4800 1    47   Input ~ 0
BCM27, wPi 2
Text GLabel 8700 4800 1    47   Input ~ 0
BCM22, wPi 3
Text GLabel 8800 4800 1    47   Input ~ 0
BCM23, wPi 4
Text GLabel 8900 4800 1    47   Input ~ 0
BCM24, wPi 5
Text GLabel 9000 4800 1    47   Input ~ 0
BCM25, wPi 6
Text GLabel 9100 4800 1    47   Input ~ 0
BCM4, wPi 7
Text GLabel 9200 4800 1    47   Input ~ 0
BCM5, wPi 21
Text GLabel 9300 4800 1    47   Input ~ 0
BCM6, wPi 22
Text GLabel 9400 4800 1    47   Input ~ 0
BCM13, wPi 23
Text GLabel 9500 4800 1    47   Input ~ 0
BCM19, wPi 24
Text GLabel 9600 4800 1    47   Input ~ 0
BCM26, wPi 25
Text GLabel 9700 4800 1    47   Input ~ 0
BCM12, wPi 26
Text GLabel 9800 4800 1    47   Input ~ 0
BCM16, wPi 27
Text GLabel 9900 4800 1    47   Input ~ 0
BCM20, wPi 28
Text GLabel 10000 4800 1    47   Input ~ 0
BCM21, wPi 29
$EndSCHEMATC
